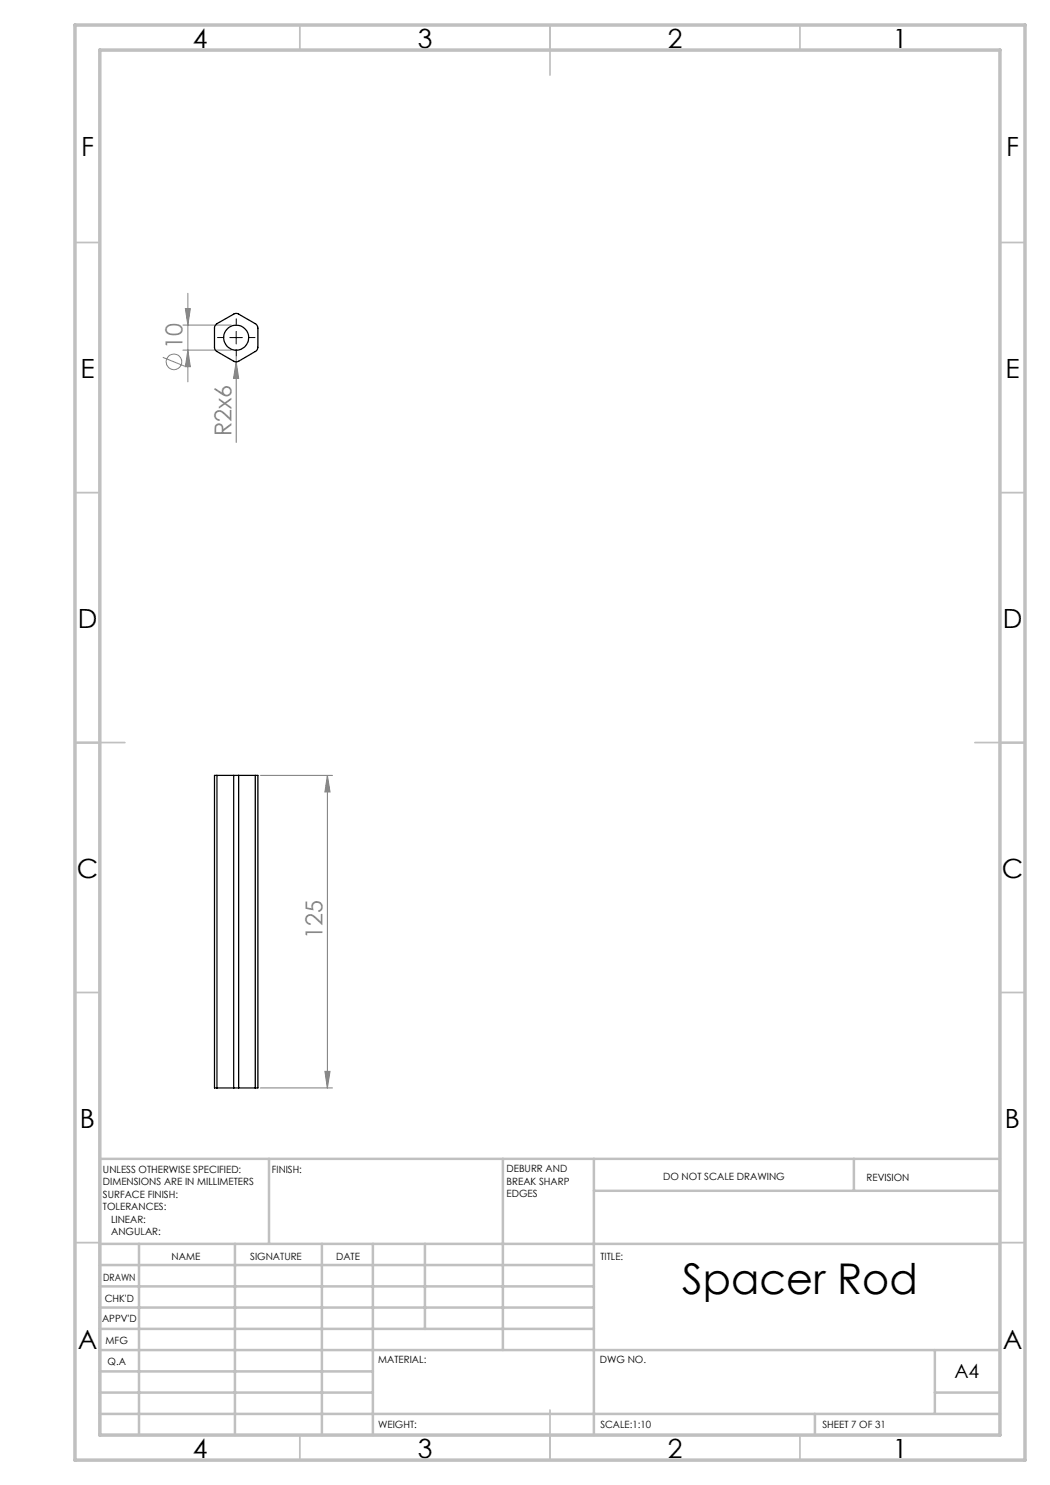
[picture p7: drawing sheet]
<svg xmlns="http://www.w3.org/2000/svg" width="210mm" height="297mm" viewBox="0 0 210 297" stroke-linecap="round" stroke-linejoin="round" font-family="sans-serif">
<g fill="none" stroke="#808080" stroke-width=".2">
<path d="M37.6 58.7v17.7M32.6 71.5l4.4 1.8M36.6 65h9.6M36.6 70h9.6M37.1 61.7h1l-.5 3.3zM37.6 70l.5 3.3h-1zM47.2 72.4l.5 3.3h-1zM47.2 71.4v17.1M52.1 155.1h14.4M65.5 155.1l.5 3.3h-1zM65.5 155.1v62.5M52.1 217.6h14.4"/>
<path d="M65 214.3h1l-.5 3.3z"/>
<circle cx="34.8" cy="72.4" r="1.56"/>
</g>
<path d="M44.8 67.5h-1.3M47.2 65v-1.2M47.2 70v1.3M49.7 67.5h1.3" fill="none" stroke="#000" stroke-width=".2" stroke-dasharray="15.2 1.3 1.3 1.3"/>
<path d="M46 67.5h2.5M47.2 66.3v2.5" fill="none" stroke="#000" stroke-width=".2"/>
<g fill="none" stroke="#c0c0c0" stroke-width=".35">
<path d="M60 5v5M110 5v10M160 5v5M15 48.5h5M200 48.5h5M15 98.5h5M200 98.5h5M15 148.5h10M195 148.5h10M15 198.5h5M200 198.5h5M15 248.5h5"/>
<path d="M200 248.5h5M60 287v5M110 282v10M160 287v5"/>
</g>
<g fill="none" stroke="#c0c0c0" stroke-width=".5">
<path d="M53.8 231.8v17M100.6 231.8v38.2M118.8 231.8v55.2M118.8 238.2h81.2M170.8 231.8v6.4M200 231.8h-180v55.2M20 248.8h180M20 257.3h98.8M20 253h98.8M27.8 248.8v38.2M47 248.8v38.2M64.4 248.8v38.2"/>
<path d="M74.6 248.8v38.2M85 248.8v17M20 265.8h98.8M20 261.5h98.8M20 278.5h54.6M20 274.3h54.6M20 270h180M187 278.5h13M187 270v12.8M20 282.8h180M163 282.8v4.2"/>
</g>
<path d="M15 5h190v287h-190zM20 10h180v277h-180z" fill="none" stroke="#c0c0c0" stroke-width=".7"/>
<g fill="#808080">
<path d="M47.2 72.4l.5 3.3h-1z"/>
<path d="M65.5 155.1l.5 3.3h-1zM65 214.3h1l-.5 3.3zM37.1 61.7h1l-.5 3.3zM37.6 70l.5 3.3h-1z"/>
</g>
<g fill="none" stroke="#000" stroke-width=".25">
<path d="M43.2 64.9l3.9-2.2 .5 .1 3.6 2 .4 .8v3.9l-.2 .5-.2 .2-3.5 2-.5 .2-.5-.2-3.3-1.9-.5-.7v-4.1zM43.4 155.1h-.5v62.5h.5M43.4 155.1h3.3M43.4 155.1v62.5M46.7 155.1h1M46.7 155.1v62.5M47.7 155.1v62.5M47.7 155.1h3.3M51 155.1h.6v62.5h-.6M51 155.1v62.5M43.4 217.6h3.3M46.7 217.6h1"/>
<path d="M47.7 217.6h3.3"/>
<circle cx="47.2" cy="67.5" r="2.5"/>
</g>
<text font-size="8.5" x="136.4" y="258.8">Spacer Rod</text>
<g font-size="5.3">
<text x="38.5" y="9.5">4</text>
<text x="83.5" y="9.5">3</text>
<text x="133.6" y="9.5">2</text>
<text x="178.6" y="9.5">1</text>
<text x="16.2" y="31.3">F</text>
<text x="201.2" y="31.3">F</text>
<text x="16.1" y="75.5">E</text>
<text x="201.1" y="75.5">E</text>
<text x="15.5" y="125.5">D</text>
<text x="200.5" y="125.5">D</text>
<text x="15.4" y="175.5">C</text>
<text x="200.4" y="175.5">C</text>
<text x="16" y="225.5">B</text>
<text x="201" y="225.5">B</text>
<text x="15.5" y="269.8">A</text>
<text x="200.5" y="269.8">A</text>
<text x="38.5" y="291.5">4</text>
<text x="83.5" y="291.5">3</text>
<text x="133.6" y="291.5">2</text>
<text x="178.6" y="291.5">1</text>
</g>
<g font-size="4.7" fill="#808080">
<text x="36.5" y="69.8" transform="rotate(-90 36.5 69.8)">10</text>
<text x="46.3" y="87.2" transform="rotate(-90 46.3 87.2)">R2x6</text>
<text x="64.5" y="187.7" transform="rotate(-90 64.5 187.7)">125</text>
</g>
<text font-size="3.9" x="190.9" y="275.5">A4</text>
<g font-size="2">
<text x="20.6" y="234.6">UNLESS OTHERWISE SPECIFIED:</text>
<text x="20.6" y="237.1">DIMENSIONS ARE IN MILLIMETERS</text>
<text x="20.6" y="239.6">SURFACE FINISH:</text>
<text x="54.4" y="234.6">FINISH:</text>
<text x="101.3" y="234.5">DEBURR AND</text>
<text x="101.3" y="237">BREAK SHARP</text>
<text x="101.3" y="239.5">EDGES</text>
<text x="132.6" y="236">DO NOT SCALE DRAWING</text>
<text x="173.3" y="236.2">REVISION</text>
<text x="20.6" y="242.1">TOLERANCES:</text>
<text x="22.2" y="244.6">LINEAR:</text>
<text x="22.2" y="247.1">ANGULAR:</text>
<text x="34.3" y="252">NAME</text>
<text x="50" y="251.9">SIGNATURE</text>
<text x="67.2" y="251.9">DATE</text>
<text x="120.1" y="251.9">TITLE:</text>
<text x="20.6" y="256.1">DRAWN</text>
<text x="20.9" y="260.3">CHK'D</text>
<text x="20.4" y="264.4">APPV'D</text>
<text x="21.1" y="268.8">MFG</text>
<text x="21.5" y="273">Q.A</text>
<text x="75.6" y="272.5">MATERIAL:</text>
<text x="120" y="272.5">DWG NO.</text>
<text x="75.6" y="285.5">WEIGHT:</text>
<text x="120.1" y="285.6">SCALE:1:10</text>
<text x="164.5" y="285.6">SHEET 7 OF 31</text>
</g>
</svg>
